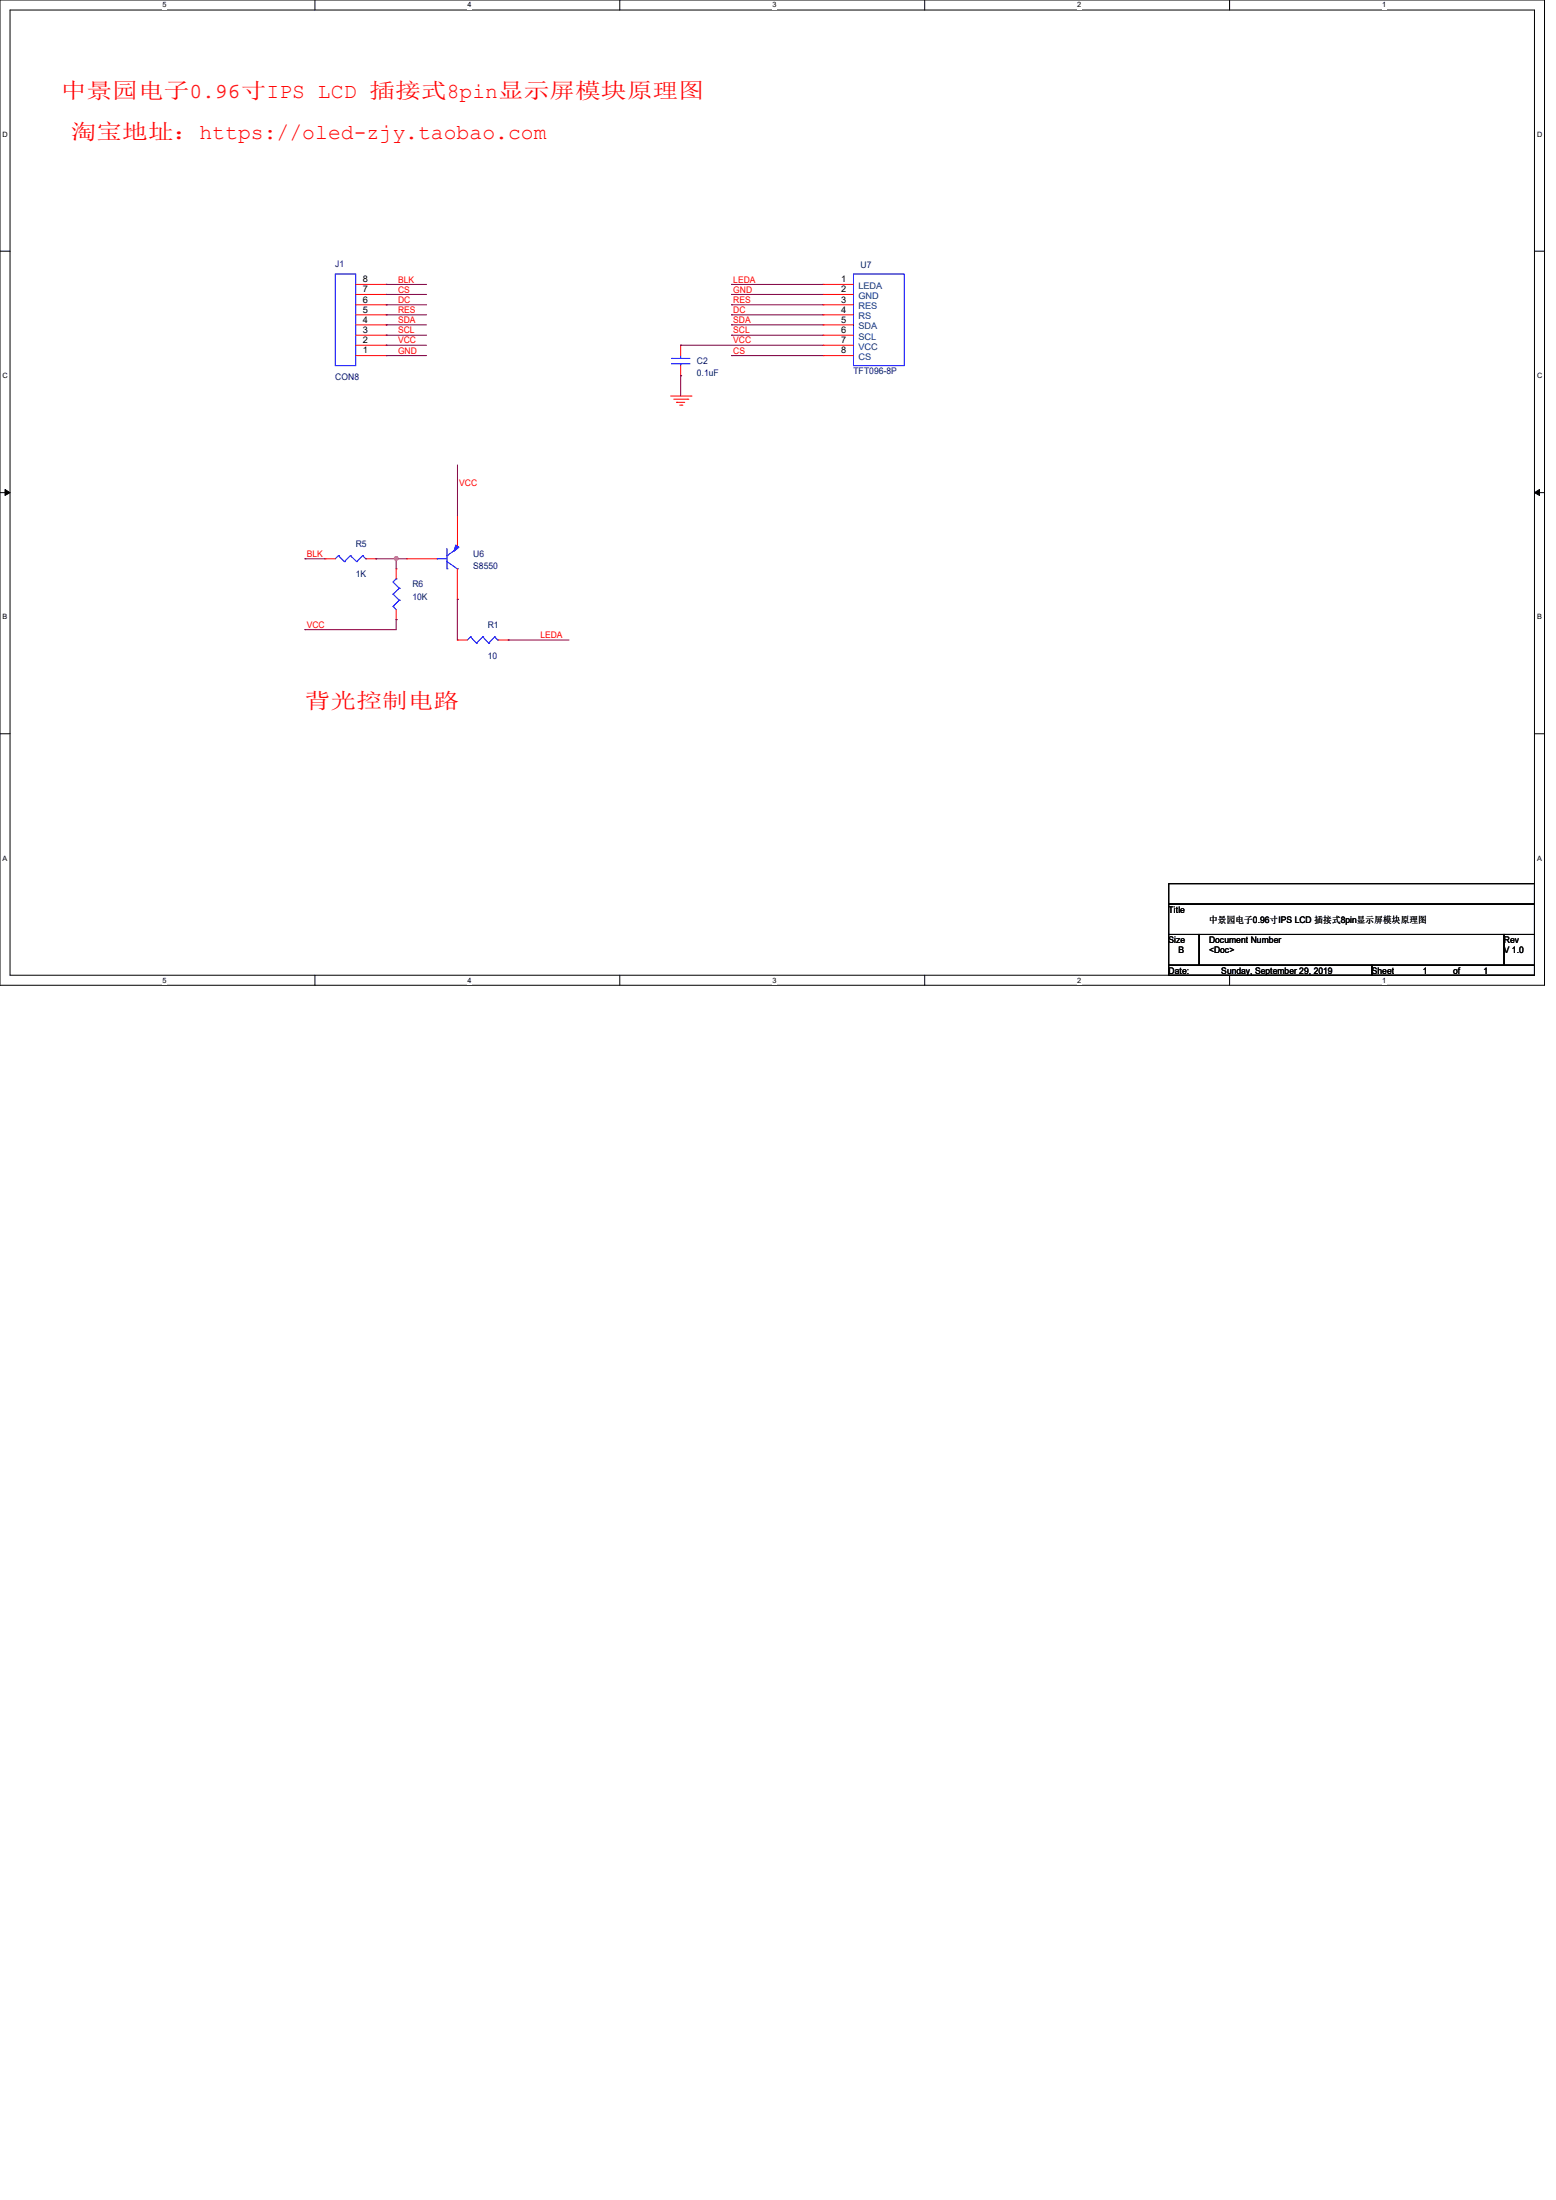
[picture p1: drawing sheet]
<svg xmlns="http://www.w3.org/2000/svg" width="210mm" height="297mm" viewBox="0 0 210 297" stroke-linecap="round" stroke-linejoin="round" font-family="sans-serif">
<path d="M0 0h208.4v133h-208.4zM1.4 1.4h205.7v130.3h-205.7z" fill="none" stroke="#000" stroke-width=".13"/>
<g fill="#fff">
<path d="M21.9 .1h.6v1.1h-.6z"/>
<path d="M21.9 131.8h.6v1.1h-.6z"/>
</g>
<path d="M42.5 0v1.4M42.5 131.7v1.3" fill="none" stroke="#000" stroke-width=".13"/>
<g fill="#fff">
<path d="M63.1 .1h.5v1.1h-.5z"/>
<path d="M63.1 131.8h.5v1.1h-.5z"/>
</g>
<path d="M83.7 0v1.4M83.7 131.7v1.3" fill="none" stroke="#000" stroke-width=".13"/>
<g fill="#fff">
<path d="M104.2 .1h.6v1.1h-.6z"/>
<path d="M104.2 131.8h.6v1.1h-.6z"/>
</g>
<path d="M124.8 0v1.4M124.8 131.7v1.3" fill="none" stroke="#000" stroke-width=".13"/>
<g fill="#fff">
<path d="M145.4 .1h.5v1.1h-.5z"/>
<path d="M145.4 131.8h.5v1.1h-.5z"/>
</g>
<path d="M165.9 0v1.4M165.9 131.7v1.3" fill="none" stroke="#000" stroke-width=".13"/>
<g fill="#fff">
<path d="M186.5 .1h.6v1.1h-.6z"/>
<path d="M186.5 131.8h.6v1.1h-.6z"/>
<path d="M.3 17.6h.8v1.1h-.8z"/>
<path d="M207.4 17.6h.8v1.1h-.8z"/>
<path d="M.3 50.2h.8v1.1h-.8z"/>
<path d="M207.4 50.2h.8v1.1h-.8z"/>
</g>
<path d="M0 33.9h1.4M207.1 33.9h1.3" fill="none" stroke="#000" stroke-width=".13"/>
<g fill="#fff">
<path d="M.3 82.8h.7v1.1h-.7z"/>
<path d="M207.4 82.8h.7v1.1h-.7z"/>
</g>
<path d="M0 66.5h1.4M207.1 66.5h1.3" fill="none" stroke="#000" stroke-width=".13"/>
<path d="M.7 66.1l.7 .4-.7 .4zM207.1 66.5l.7-.4v.8z" fill="#000" stroke="#000" stroke-width=".13"/>
<g fill="#fff">
<path d="M.3 115.3h.7v1.1h-.7z"/>
<path d="M207.4 115.3h.7v1.1h-.7z"/>
</g>
<path d="M0 99.1h1.4M207.1 99.1h1.3M157.7 119.3h49.4v2.7h-49.4zM157.7 122h49.4v4.2h-49.4zM157.7 126.2h4.1v4.1h-4.1zM157.7 130.3h27.5v1.4h-27.5zM161.8 126.2h41.2v4.1h-41.2zM185.2 130.3h21.9v1.4h-21.9zM203 126.2h4.1v4.1h-4.1z" fill="none" stroke="#000" stroke-width=".13"/>
<g fill="none" stroke="#f00" stroke-width=".13">
<path d="M48 39.8h4.1M48 38.4h4.1M52.1 39.8h.1M52.1 38.4h.1M111.1 38.4h.1M111.1 39.8h.1M111.1 39.8h4.1M111.1 38.4h4.1M48 48h4.1M48 46.6h4.1M48 45.3h4.1M48 43.9h4.1"/>
<path d="M48 42.5h4.1M48 41.1h4.1M52.1 48h.1M52.1 46.6h.1M52.1 45.3h.1M52.1 43.9h.1M52.1 42.5h.1M52.1 41.1h.1M90.5 53.5h2.8M90.9 53.9h1.9M91.3 54.3h.1M91.3 54.3h1.1"/>
<path d="M91.7 54.7h.3M91.9 50.7h.1M91.9 46.6h.1M91.9 46.6v1.4M91.9 49.4v1.3M92 54.7h.1M92.8 53.9h.1M93.3 53.5h.1M111.1 41.1h.1M111.1 42.5h.1M111.1 43.9h.1M111.1 45.3h.1"/>
<path d="M111.1 46.6h.1M111.1 48h.1M111.1 48h4.1M111.1 46.6h4.1M111.1 45.3h4.1M111.1 43.9h4.1M111.1 42.5h4.1M111.1 41.1h4.1M43.9 75.4h.1M43.9 75.4h1.4M49.4 75.4h1.3M50.7 75.4h.1"/>
<path d="M53.5 76.8h.1M53.5 76.8v1.3M54.9 75.4h.1M54.9 75.4h4.1M61.7 76.8v4.1M61.7 69.6v4.1M53.5 83.7h.1M53.5 82.3v1.4M61.7 86.4h.1M61.7 80.9h.1M61.7 86.4h1.4M67.2 86.4h1.4"/>
<path d="M68.6 86.4h.1"/>
</g>
<g fill="none" stroke="#00f" stroke-width=".13">
<path d="M45.3 37h2.7v12.4h-2.7zM115.2 37h6.8v12.4h-6.8zM90.6 48.4h.1M90.6 49.1h.1M90.6 48.4h2.5M90.6 49.1h2.5M91.9 49.1h.1M91.9 48.4h.1M91.9 48v.4M91.9 49.1v.3M45.7 75h.1M45.7 75l-.4 .4"/>
<path d="M45.7 75l.8 .8M46.5 75.8h.1M47.3 75h.1M47.3 75l-.8 .8M47.3 75l.8 .8M48.1 75.8h.1M48.9 75h.1M48.9 75l-.8 .8M48.9 75l.5 .4M49.4 75.4h.1M53 78.6h.1M53 78.6l.9 .8"/>
<path d="M53.5 78.1h.1M53.5 78.1l-.5 .5M53.9 79.4h.1M53.9 79.4l-.9 .8M59 75.4h.1M59 75.4h1.3M60.3 76.8h.1M60.3 75h.1M60.3 74v2.8M60.3 75.8l1.4 1M61.7 76.8h.1M61.7 74l-1.4 1"/>
<path d="M53 81.9h.1M53 80.2h.1M53 81.9l.5 .4M53 80.2l.9 .8M53.9 81h.1M53.9 81l-.9 .9M63.5 86h.1M63.5 86l-.4 .4M63.5 86l.8 .8M64.3 86.8h.1M65.2 86h.1M65.2 86l-.9 .8"/>
<path d="M65.2 86l.8 .8M66 86.8h.1M66.8 86h.1M66.8 86l-.8 .8M66.8 86l.4 .4M67.2 86.4h.1"/>
</g>
<path d="M61.5 73.6l.4 .3-.6 .5z" fill="#00f" stroke="#00f" stroke-width=".13"/>
<g fill="none" stroke="#800040" stroke-width=".13">
<path d="M52.1 39.8h.1M52.1 38.4h.1M52.1 39.8h5.5M52.1 38.4h5.5M98.7 38.4h.1M98.7 39.8h.1M98.7 39.8h12.4M98.7 38.4h12.4M52.1 41.1h.1M52.1 42.5h.1M52.1 43.9h.1M52.1 45.3h.1"/>
<path d="M52.1 46.6h.1M52.1 48h.1M52.1 41.1h5.5M52.1 42.5h5.5M52.1 43.9h5.5M52.1 45.3h5.5M52.1 46.6h5.5M52.1 48h5.5M91.9 50.7h.1M91.9 46.6h.1M91.9 46.6h19.2M91.9 50.7v2.8"/>
<path d="M98.7 41.1h.1M98.7 42.5h.1M98.7 43.9h.1M98.7 45.3h.1M98.7 48h.1M98.7 41.1h12.4M98.7 42.5h12.4M98.7 43.9h12.4M98.7 45.3h12.4M98.7 48h12.4M41.1 75.4h.1M41.1 75.4h2.8"/>
<path d="M50.7 75.4h.1M50.7 75.4h4.2M53.5 75.4h.1M53.5 75.4v1.4M61.7 62.8v6.8M41.1 85h.1M53.5 83.7h.1M53.5 83.7v1.3h-12.4M61.7 80.9h.1M61.7 80.9v5.5M68.6 86.4h.1M68.6 86.4h8.2"/>
</g>
<circle cx="53.5" cy="75.4" r=".25" fill="#f0f" stroke="#f0f" stroke-width=".13"/>
<g font-size="2.9" fill="#f00">
<text x="8.2" y="13.2">中景园电子0.96寸IPS LCD 插接式8pin显示屏模块原理图</text>
<text x="9.6" y="18.7">淘宝地址：https://oled-zjy.taobao.com</text>
<text x="41.1" y="95.5">背光控制电路</text>
</g>
<g font-size="1.2" fill="#000080">
<text x="45.3" y="36.1">J1</text>
<text x="116.2" y="36.2">U7</text>
<text x="45.3" y="51.3">CON8</text>
<text x="94.1" y="49.1">C2</text>
<text x="94.1" y="50.8">0.1uF</text>
<text x="115.2" y="50.5">TFT096-8P</text>
<text x="48" y="73.8">R5</text>
<text x="48" y="77.9">1K</text>
<text x="63.9" y="75.2">U6</text>
<text x="63.9" y="76.8">S8550</text>
<text x="55.7" y="79.3">R6</text>
<text x="55.7" y="80.9">10K</text>
<text x="65.8" y="84.8">R1</text>
<text x="65.8" y="88.9">10</text>
</g>
<g font-size="1.2">
<text x="49" y="40.9">6</text>
<text x="49" y="39.5">7</text>
<text x="49" y="38.1">8</text>
<text x="113.5" y="38.1">1</text>
<text x="113.5" y="39.5">2</text>
<text x="113.5" y="40.9">3</text>
<text x="49" y="47.7">1</text>
<text x="49" y="46.3">2</text>
<text x="49" y="45">3</text>
<text x="49" y="43.6">4</text>
<text x="49" y="42.2">5</text>
<text x="113.5" y="42.2">4</text>
<text x="113.5" y="43.6">5</text>
<text x="113.5" y="45">6</text>
<text x="113.5" y="46.3">7</text>
<text x="113.5" y="47.7">8</text>
<text x="157.7" y="123.2">Title</text>
<text x="163.2" y="124.6">中景园电子0.96寸IPS LCD 插接式8pin显示屏模块原理图</text>
<text x="157.7" y="127.3">Size</text>
<text x="157.7" y="131.4">Date:</text>
<text x="159.1" y="128.7">B</text>
<text x="163.2" y="127.3">Document Number</text>
<text x="163.2" y="128.7">&lt;Doc&gt;</text>
<text x="164.8" y="131.4">Sunday, September 29, 2019</text>
<text x="185.1" y="131.4">Sheet</text>
<text x="192" y="131.4">1</text>
<text x="196.1" y="131.4">of</text>
<text x="200.2" y="131.4">1</text>
<text x="203" y="127.3">Rev</text>
<text x="203" y="128.7">V 1.0</text>
</g>
<g font-size="1.2" fill="#f00">
<text x="53.7" y="39.5">CS</text>
<text x="53.7" y="40.9">DC</text>
<text x="53.7" y="38.1">BLK</text>
<text x="99" y="38.1">LEDA</text>
<text x="99" y="39.5">GND</text>
<text x="99" y="40.9">RES</text>
<text x="53.7" y="42.2">RES</text>
<text x="53.7" y="43.6">SDA</text>
<text x="53.7" y="45">SCL</text>
<text x="53.7" y="46.4">VCC</text>
<text x="53.7" y="47.8">GND</text>
<text x="99" y="42.2">DC</text>
<text x="99" y="43.6">SDA</text>
<text x="99" y="45">SCL</text>
<text x="99" y="46.4">VCC</text>
<text x="99" y="47.8">CS</text>
<text x="62" y="65.6">VCC</text>
<text x="41.4" y="75.2">BLK</text>
<text x="41.4" y="84.8">VCC</text>
<text x="72.9" y="86.1">LEDA</text>
</g>
<g font-size="1.2" fill="#004080">
<text x="115.9" y="39">LEDA</text>
<text x="115.9" y="40.3">GND</text>
<text x="115.9" y="41.7">RES</text>
<text x="115.9" y="43.1">RS</text>
<text x="115.9" y="44.5">SDA</text>
<text x="115.9" y="45.8">SCL</text>
<text x="115.9" y="47.2">VCC</text>
<text x="115.9" y="48.6">CS</text>
</g>
<g font-size="1">
<text x="21.9" y="1">5</text>
<text x="63.1" y="1">4</text>
<text x="104.2" y="1">3</text>
<text x="145.4" y="1">2</text>
<text x="186.5" y="1">1</text>
<text x=".3" y="18.5">D</text>
<text x="207.5" y="18.5">D</text>
<text x=".3" y="51">C</text>
<text x="207.5" y="51">C</text>
<text x=".3" y="83.6">B</text>
<text x="207.5" y="83.6">B</text>
<text x=".3" y="116.2">A</text>
<text x="207.5" y="116.2">A</text>
<text x="21.9" y="132.7">5</text>
<text x="63.1" y="132.7">4</text>
<text x="104.2" y="132.7">3</text>
<text x="145.4" y="132.7">2</text>
<text x="186.5" y="132.7">1</text>
</g>
</svg>
